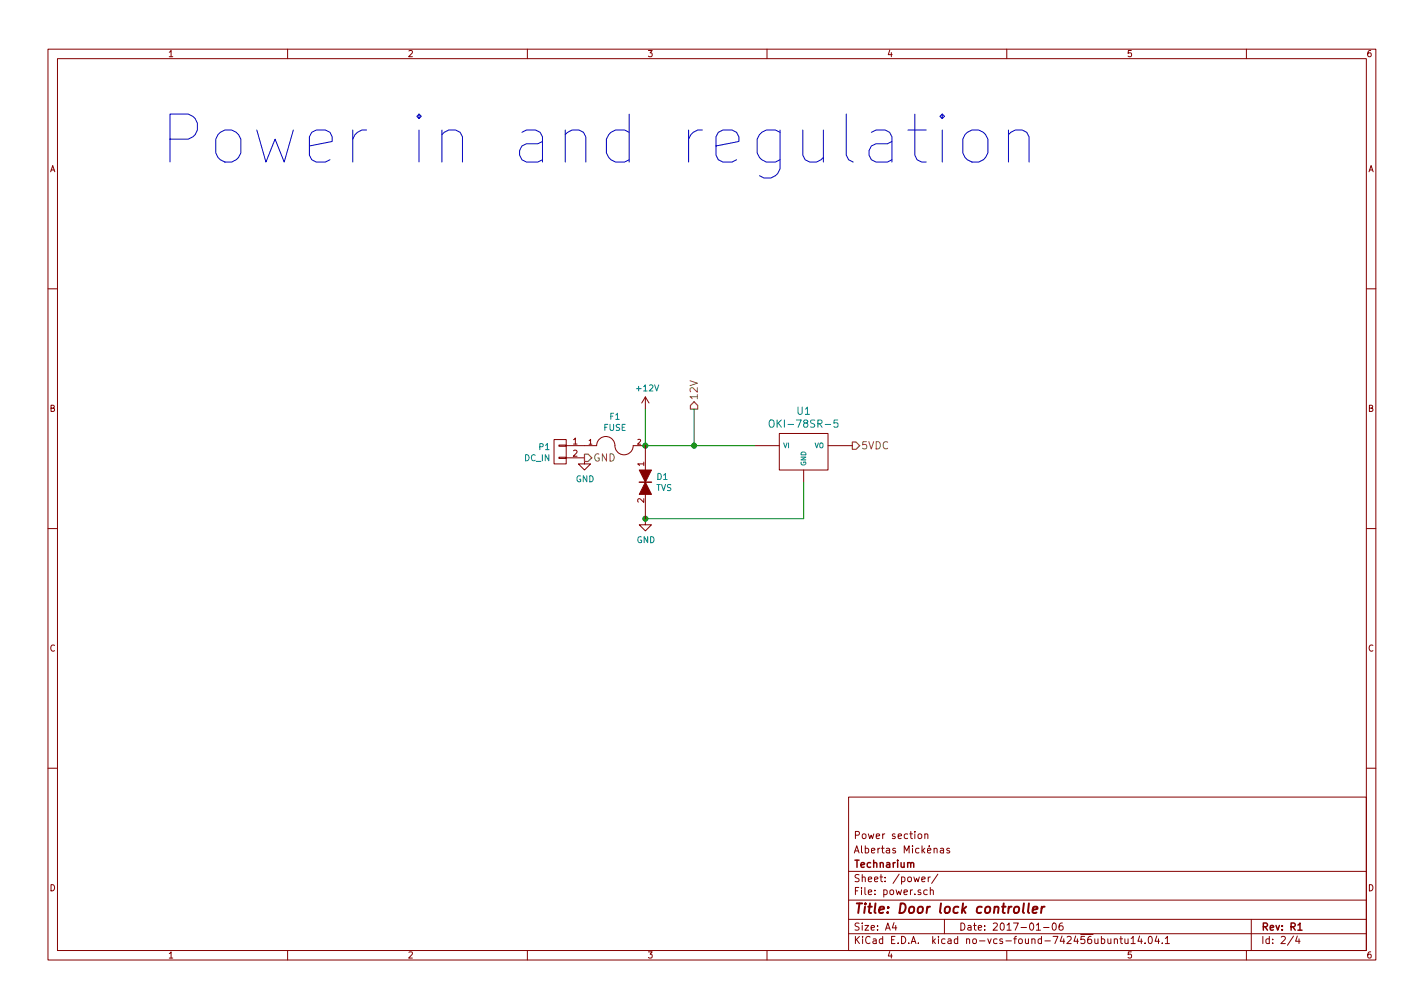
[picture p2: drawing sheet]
EESchema Schematic File Version 2
LIBS:power
LIBS:device
LIBS:transistors
LIBS:conn
LIBS:linear
LIBS:regul
LIBS:74xx
LIBS:cmos4000
LIBS:adc-dac
LIBS:memory
LIBS:xilinx
LIBS:microcontrollers
LIBS:dsp
LIBS:microchip
LIBS:analog_switches
LIBS:motorola
LIBS:texas
LIBS:intel
LIBS:audio
LIBS:interface
LIBS:digital-audio
LIBS:philips
LIBS:display
LIBS:cypress
LIBS:siliconi
LIBS:opto
LIBS:atmel
LIBS:contrib
LIBS:valves
LIBS:relays
LIBS:DoorCtrl-cache
EELAYER 26 0
EELAYER END
$Descr A4 11693 8268
encoding utf-8
Sheet 2 4
Title "Door lock controller"
Date "2017-01-06"
Rev "R1"
Comp "Technarium"
Comment1 "Albertas Mickėnas"
Comment2 "Power section"
Comment3 ""
Comment4 ""
$EndDescr
$Comp
L CONN_01X02 P1
U 1 1
P 4600 3700
F 0 "P1" H 4678 3741 50  0000 L CNN
F 1 "DC_IN" H 4678 3650 50  0000 L CNN
F 2 "" H 4600 3700 60  0000 C CNN
F 3 "" H 4600 3700 60  0000 C CNN
	1    4600 3700
	-1   0    0    -1  
$EndComp
$Comp
L GND #PWR1
U 1 1
P 4800 3750
F 0 "#PWR1" H 4800 3500 50  0001 C CNN
F 1 "GND" H 4805 3577 50  0000 C CNN
F 2 "" H 4800 3750 60  0000 C CNN
F 3 "" H 4800 3750 60  0000 C CNN
	1    4800 3750
	1    0    0    -1  
$EndComp
Text HLabel 4800 3750 2    60   Output ~ 0
GND
Text HLabel 7000 3650 2    60   Output ~ 0
5VDC
$Comp
L FUSE F1
U 1 1
P 5050 3650
F 0 "F1" H 5050 3890 50  0000 C CNN
F 1 "FUSE" H 5050 3799 50  0000 C CNN
F 2 "" H 5050 3650 60  0000 C CNN
F 3 "" H 5050 3650 60  0000 C CNN
	1    5050 3650
	1    0    0    -1  
$EndComp
$Comp
L GND #PWR3
U 1 1
P 5300 4250
F 0 "#PWR3" H 5300 4000 50  0001 C CNN
F 1 "GND" H 5305 4077 50  0000 C CNN
F 2 "" H 5300 4250 60  0000 C CNN
F 3 "" H 5300 4250 60  0000 C CNN
	1    5300 4250
	1    0    0    -1  
$EndComp
Connection ~ 5300 3650
Wire Wire Line
	5300 3350 5300 3650
$Comp
L +12V #PWR2
U 1 1
P 5300 3350
F 0 "#PWR2" H 5300 3200 50  0001 C CNN
F 1 "+12V" H 5315 3523 50  0000 C CNN
F 2 "" H 5300 3350 60  0000 C CNN
F 3 "" H 5300 3350 60  0000 C CNN
	1    5300 3350
	1    0    0    -1  
$EndComp
Text HLabel 5700 3350 1    60   Output ~ 0
12V
$Comp
L 7805 U1
U 1 1
P 6600 3700
F 0 "U1" H 6600 4037 60  0000 C CNN
F 1 "OKI-78SR-5" H 6600 3931 60  0000 C CNN
F 2 "" H 6600 3700 60  0000 C CNN
F 3 "" H 6600 3700 60  0000 C CNN
F 4 "OKI-78SR-5" H 6600 3700 60  0001 C CNN "PartNo"
F 5 "MURATA" H 6600 3700 60  0001 C CNN "Manufacturer"
F 6 "2102101" H 6600 3700 60  0001 C CNN "Distributor"
	1    6600 3700
	1    0    0    -1  
$EndComp
Wire Wire Line
	6600 3950 6600 4250
Wire Wire Line
	6600 4250 5300 4250
Connection ~ 5300 4250
Wire Wire Line
	5300 3650 5700 3650
Wire Wire Line
	5700 3650 6200 3650
Wire Wire Line
	5700 3350 5700 3650
Connection ~ 5700 3650
$Comp
L TVS D1
U 1 1
P 5300 3950
F 0 "D1" V 5254 4038 50  0000 L CNN
F 1 "TVS" V 5345 4038 50  0000 L CNN
F 2 "" H 5300 3950 60  0000 C CNN
F 3 "" H 5300 3950 60  0000 C CNN
	1    5300 3950
	0    1    1    0   
$EndComp
Text Notes 1300 1350 0    394  ~ 0
Power in and regulation
$EndSCHEMATC
